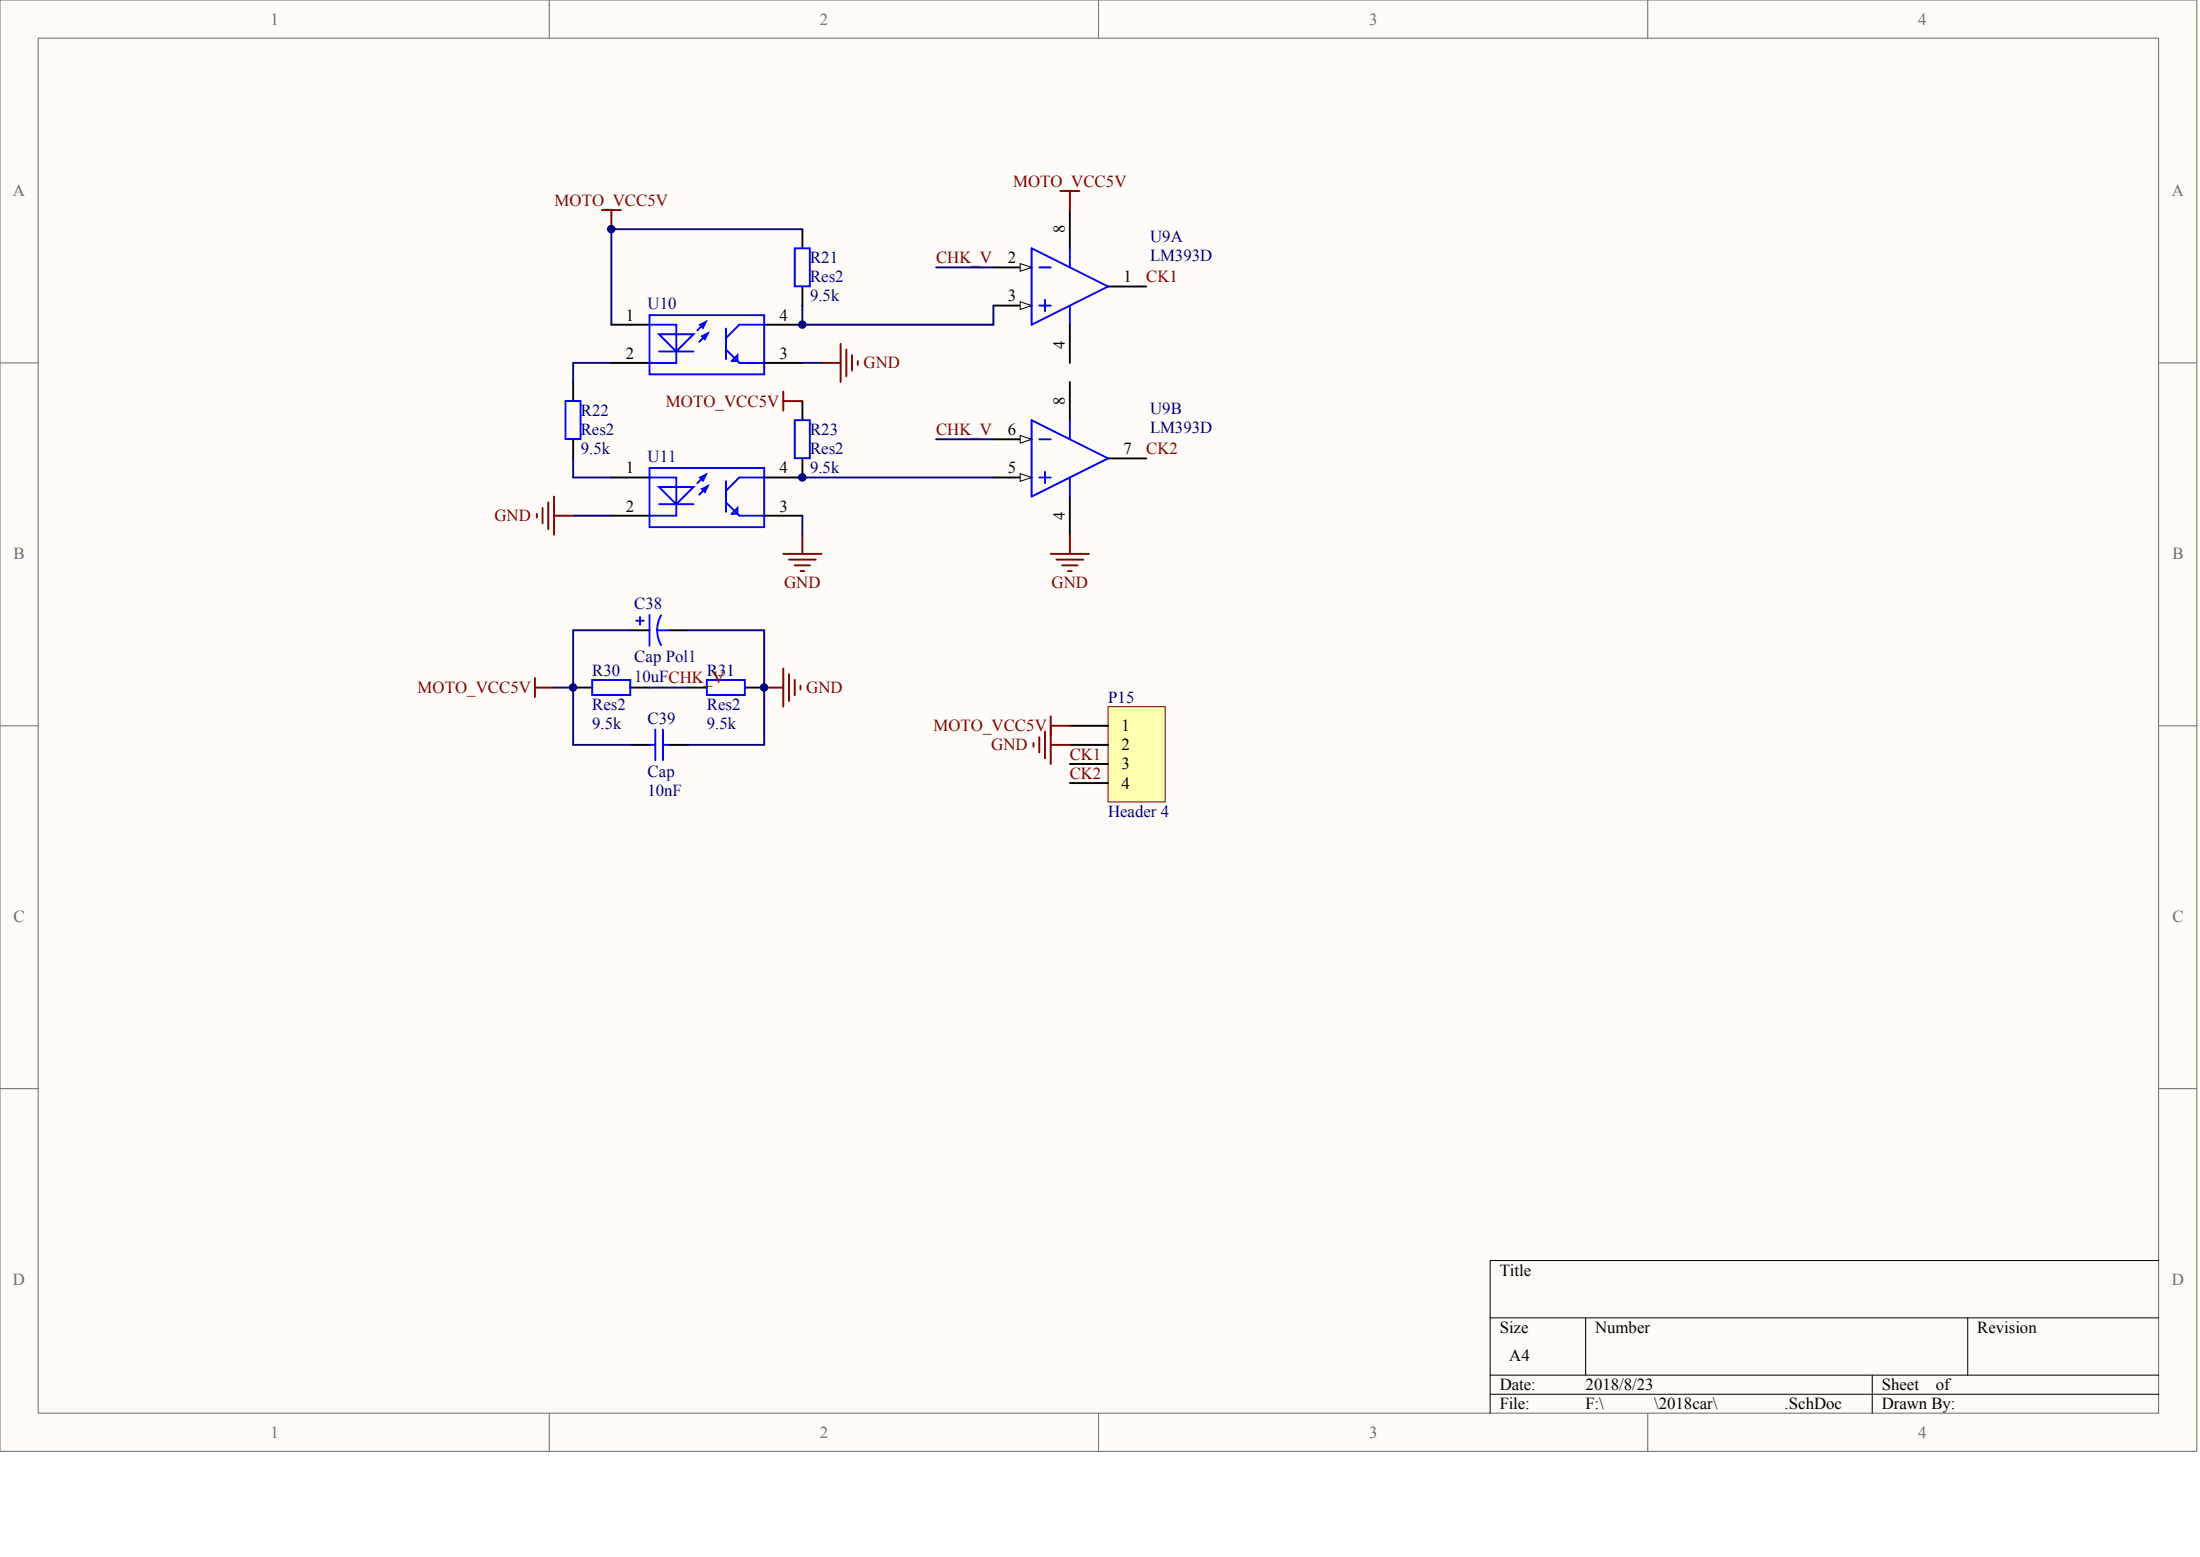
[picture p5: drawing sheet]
<svg xmlns="http://www.w3.org/2000/svg" width="840mm" height="594mm" viewBox="0 0 840 594" stroke-linecap="round" stroke-linejoin="round" font-family="sans-serif">
<g fill="#fffcf8" stroke="#696969" stroke-width=".38">
<path d="M0 0h838.4v553.8h-838.4z"/>
<path d="M14.6 14.6h809.2v524.6h-809.2z"/>
</g>
<path d="M209.6 0v14.6M419.2 0v14.6M628.9 0v14.6M0 138.5h14.6M823.9 138.5h14.6M0 276.9h14.6M823.9 276.9h14.6M0 415.4h14.6M823.9 415.4h14.6M209.6 539.3v14.5M419.2 539.3v14.5M628.9 539.3v14.5" fill="none" stroke="#696969" stroke-width=".38"/>
<path d="M823.9 481h-255.2v58.3M568.7 502.8h255.2M605.2 502.8v21.9M751 502.8v21.9M568.7 524.7h255.2M568.7 532h255.2M714.5 524.7v14.6" fill="none" stroke="#000" stroke-width=".38"/>
<path d="M251.5 127.5h13.2l-6.6 6.6z" fill="#fff" stroke="#00f" stroke-width=".73"/>
<path d="M247.9 123.9h10.2v14.6h-10.2M247.9 120.2h43.7v22.6h-43.7zM251.5 134.1h13.2M269 123.2l-2.9 2.9M269.8 127.5l-2.9 2.9M277.1 125.3v11.7M277.1 133.4l5.1 5.1h9.4M279.2 137.7l2.2-2.2v2.2zM291.6 123.9h-9.4l-5.1 5.1" fill="none" stroke="#00f" stroke-width=".73"/>
<g fill="#00f" stroke="#00f" stroke-width=".38">
<path d="M266.9 123.9l2.9-1.5-1.5 2.9z"/>
<path d="M267.6 128.3l2.9-1.5-1.5 2.9z"/>
</g>
<path d="M233.3 123.9h14.6M233.3 138.5h14.6M291.6 123.9h14.6M291.6 138.5h14.6" fill="none" stroke="#000" stroke-width=".73"/>
<path d="M251.5 185.8h13.2l-6.6 6.6z" fill="#fff" stroke="#00f" stroke-width=".73"/>
<path d="M303.3 94.7h5.8v14.5h-5.8zM215.8 153h5.8v14.5h-5.8zM247.9 178.5h43.7v22.6h-43.7zM303.3 160.3h5.8v14.5h-5.8zM247.9 182.2h10.2v14.6h-10.2M251.5 192.4h13.2M269 181.5l-2.9 2.9M269.8 185.8l-2.9 2.9M277.1 183.6v11.7M277.1 191.7l5.1 5.1h9.4M279.2 196l2.2-2.2v2.2zM291.6 182.2h-9.4l-5.1 5.1" fill="none" stroke="#00f" stroke-width=".73"/>
<g fill="#00f" stroke="#00f" stroke-width=".38">
<path d="M266.9 182.2l2.9-1.5-1.5 2.9z"/>
<path d="M267.6 186.6l2.9-1.5-1.5 2.9z"/>
</g>
<path d="M306.2 87.5v7.2M306.2 109.3v7.3M379.1 102h14.6M218.7 145.8v7.2M306.2 153v7.3M218.7 167.6v7.3M306.2 174.9v7.3h-14.6M233.3 182.2h14.6M233.3 196.8h14.6M291.6 196.8h14.6" fill="none" stroke="#000" stroke-width=".73"/>
<path d="M306.2 87.5h-72.9v36.4M233.3 138.5h-14.6v7.3M306.2 138.5h7.3M218.7 174.9v7.3h14.6M218.7 196.8h14.6M306.2 196.8v7.3" fill="none" stroke="#000080" stroke-width=".73"/>
<g fill="none" stroke="#800000" stroke-width=".73">
<path d="M229.7 80.2h7.3M233.3 80.2v7.3M313.5 138.5h7.3M320.8 131.2v14.6M323 133.4v10.2M325.2 135.5v5.9M327.4 137.7v1.5M298.9 149.4v7.3M298.9 153h7.3M204.9 196v1.5M207.1 193.8v5.9M209.3 191.7v10.2"/>
<path d="M211.4 189.5v14.6M211.4 196.8h7.3M298.9 211.3h14.6M301.1 213.5h10.2M303.3 215.7h5.8M305.5 217.9h1.5M306.2 204.1v7.2"/>
</g>
<path d="M389.3 100.6l4.4 1.4-4.4 1.5z" fill="#fffcf8" stroke="#000" stroke-width=".38"/>
<path d="M379.1 116.6h14.6" fill="none" stroke="#000" stroke-width=".73"/>
<path d="M389.3 115.1l4.4 1.5-4.4 1.5z" fill="#fffcf8" stroke="#000" stroke-width=".38"/>
<path d="M408.3 80.2v14.5M422.9 109.3h14.6M408.3 123.9v14.6M408.3 145.8v14.5M379.1 167.6h14.6M408.3 189.5v14.6" fill="none" stroke="#000" stroke-width=".73"/>
<path d="M393.7 94.7l29.2 14.6-29.2 14.6zM408.3 94.7v7.3M396.6 102h4.4M396.6 116.6h4.4M398.8 114.4v4.4M408.3 116.6v7.3" fill="none" stroke="#00f" stroke-width=".73"/>
<path d="M389.3 166.2l4.4 1.4-4.4 1.5z" fill="#fffcf8" stroke="#000" stroke-width=".38"/>
<path d="M379.1 182.2h14.6" fill="none" stroke="#000" stroke-width=".73"/>
<path d="M389.3 180.7l4.4 1.5-4.4 1.4z" fill="#fffcf8" stroke="#000" stroke-width=".38"/>
<path d="M422.9 174.9h14.6M240.6 240.5h7.3M255.2 240.5h7.3M218.7 262.4h7.3M240.6 262.4h7.3M262.5 262.4h7.3M284.3 262.4h7.3M240.6 284.2h7.3M255.2 284.2h7.3" fill="none" stroke="#000" stroke-width=".73"/>
<g fill="none" stroke="#00f" stroke-width=".73">
<path d="M393.7 160.3l29.2 14.6-29.2 14.6zM396.6 167.6h4.4M408.3 160.3v7.3M396.6 182.2h4.4M398.8 180v4.4M408.3 182.2v7.3M242.8 236.8h2.9M244.2 235.4v2.9M247.9 234.7v11.6M252.3 234.8a11.6 11.6 0 0 0-1.5 5.7M226 259.4h14.5v5.8h-14.5zM250.8 240.5h4.4"/>
<path d="M250.8 240.5a11.6 11.6 0 0 0 1.5 5.7M269.8 259.4h14.5v5.8h-14.5zM250.1 278.4v11.6M253 278.4v11.6M247.9 284.2h2.2M253 284.2h2.2"/>
</g>
<path d="M306.2 116.6v7.3h72.9v-7.3M357.3 102h21.8M357.3 167.6h21.8M306.2 182.2h72.9M240.6 240.5h-21.9v21.9h-7.3M262.5 240.5h29.1v43.7h-29.1M218.7 262.4v21.8h21.9M247.9 262.4h14.6" fill="none" stroke="#000080" stroke-width=".73"/>
<g fill="none" stroke="#800000" stroke-width=".73">
<path d="M404.7 72.9h7.2M408.3 72.9v7.3M401 211.3h14.6M403.2 213.5h10.2M405.4 215.7h5.8M407.6 217.9h1.4M408.3 204.1v7.2M204.1 258.7v7.3M298.9 255.1v14.5M301.1 257.2v10.3M303.3 259.4v5.9M204.1 262.4h7.3"/>
<path d="M291.6 262.4h7.3M305.5 261.6v1.5"/>
</g>
<path d="M422.9 269.6h21.8v36.4h-21.8z" fill="#ffffb0" stroke="#800000" stroke-width=".38"/>
<path d="M408.3 276.9h14.6M408.3 284.2h14.6M408.3 291.5h14.6M408.3 298.8h14.6" fill="none" stroke="#000" stroke-width=".73"/>
<path d="M398.8 279.1v10.2M401 273.3v18.2M401 276.9h7.3M394.4 283.5v1.4M396.6 281.3v5.8M401 284.2h7.3" fill="none" stroke="#800000" stroke-width=".73"/>
<g fill="#000080" stroke="#000080" stroke-width=".38">
<circle cx="218.7" cy="262.3" r="1.42"/>
<circle cx="233.3" cy="87.4" r="1.42"/>
<circle cx="291.6" cy="262.3" r="1.42"/>
<circle cx="306.2" cy="182.2" r="1.42"/>
<circle cx="306.2" cy="123.9" r="1.42"/>
</g>
<g font-size="6.4" fill="#696969">
<text x="103.2" y="9.4">1</text>
<text x="312.9" y="9.4">2</text>
<text x="522.5" y="9.4">3</text>
<text x="732.1" y="9.4">4</text>
<text x="5" y="74.9">A</text>
<text x="828.8" y="74.9">A</text>
<text x="5.2" y="213.4">B</text>
<text x="829.1" y="213.4">B</text>
<text x="5.2" y="351.9">C</text>
<text x="829.1" y="351.9">C</text>
<text x="5" y="490.3">D</text>
<text x="828.8" y="490.3">D</text>
<text x="103.2" y="548.6">1</text>
<text x="312.9" y="548.6">2</text>
<text x="522.5" y="548.6">3</text>
<text x="732.1" y="548.6">4</text>
</g>
<g font-size="6.4" fill="#800000">
<text x="386.6" y="71.3">MOTO_VCC5V</text>
<text x="211.7" y="78.6">MOTO_VCC5V</text>
<text x="357.3" y="100.5">CHK_V</text>
<text x="437.5" y="107.7">CK1</text>
<text x="329.6" y="140.5">GND</text>
<text x="254.2" y="155.1">MOTO_VCC5V</text>
<text x="357.3" y="166">CHK_V</text>
<text x="437.5" y="173.3">CK2</text>
<text x="188.7" y="198.8">GND</text>
<text x="299.2" y="224.3">GND</text>
<text x="401.3" y="224.3">GND</text>
<text x="159.4" y="264.4">MOTO_VCC5V</text>
<text x="307.7" y="264.4">GND</text>
<text x="356.2" y="279">MOTO_VCC5V</text>
<text x="378.3" y="286.3">GND</text>
<text x="408.3" y="289.9">CK1</text>
<text x="408.3" y="297.2">CK2</text>
</g>
<g font-size="6.4" fill="#000080">
<text x="438.9" y="92.4">U9A</text>
<text x="309.1" y="100.5">R21</text>
<text x="438.9" y="99.7">LM393D</text>
<text x="309.1" y="107.7">Res2</text>
<text x="247.2" y="117.9">U10</text>
<text x="309.1" y="115">9.5k</text>
<text x="221.6" y="158.8">R22</text>
<text x="438.9" y="158">U9B</text>
<text x="221.6" y="166">Res2</text>
<text x="309.1" y="166">R23</text>
<text x="438.9" y="165.3">LM393D</text>
<text x="221.6" y="173.3">9.5k</text>
<text x="309.1" y="173.3">Res2</text>
<text x="247.2" y="176.2">U11</text>
<text x="309.1" y="180.6">9.5k</text>
<text x="242.1" y="232.4">C38</text>
<text x="226" y="257.9">R30</text>
<text x="242.1" y="252.8">Cap Pol1</text>
<text x="269.8" y="257.9">R31</text>
<text x="242.1" y="260">10uFCHK_V</text>
<text x="422.9" y="268.1">P15</text>
<text x="226" y="271">Res2</text>
<text x="269.8" y="271">Res2</text>
<text x="226" y="278.3">9.5k</text>
<text x="247.2" y="276.1">C39</text>
<text x="269.8" y="278.3">9.5k</text>
<text x="247.2" y="296.5">Cap</text>
<text x="247.2" y="303.8">10nF</text>
<text x="422.9" y="311.8">Header 4</text>
</g>
<g font-size="6.4">
<text x="384.7" y="100.5">2</text>
<text x="428.7" y="107.7">1</text>
<text x="384.7" y="115">3</text>
<text x="238.9" y="122.3">1</text>
<text x="297.5" y="122.3">4</text>
<text x="238.9" y="136.9">2</text>
<text x="297.5" y="136.9">3</text>
<text x="384.7" y="166">6</text>
<text x="428.7" y="173.3">7</text>
<text x="238.9" y="180.6">1</text>
<text x="297.5" y="180.6">4</text>
<text x="384.7" y="180.6">5</text>
<text x="238.9" y="195.2">2</text>
<text x="297.5" y="195.2">3</text>
<text x="428" y="279">1</text>
<text x="428" y="286.3">2</text>
<text x="428" y="293.6">3</text>
<text x="428" y="300.9">4</text>
<text x="572.3" y="486.7">Title</text>
<text x="572.3" y="508.5">Size</text>
<text x="608.8" y="508.5">Number</text>
<text x="754.6" y="508.5">Revision</text>
<text x="576" y="519.5">A4</text>
<text x="572.3" y="530.4">Date:</text>
<text x="605.2" y="530.4">2018/8/23</text>
<text x="718.2" y="530.4">Sheet</text>
<text x="738.8" y="530.4">of</text>
<text x="572.3" y="537.7">File:</text>
<text x="605.2" y="537.7">F:\</text>
<text x="631.3" y="537.7">\2018car\</text>
<text x="681.1" y="537.7">.SchDoc</text>
<text x="718.2" y="537.7">Drawn By:</text>
</g>
<g font-size="6.3">
<text x="406.4" y="88.9" transform="rotate(-90 406.4 88.9)">8</text>
<text x="406.4" y="133" transform="rotate(-90 406.4 133)">4</text>
<text x="406.4" y="154.5" transform="rotate(-90 406.4 154.5)">8</text>
<text x="406.4" y="198.6" transform="rotate(-90 406.4 198.6)">4</text>
</g>
</svg>
